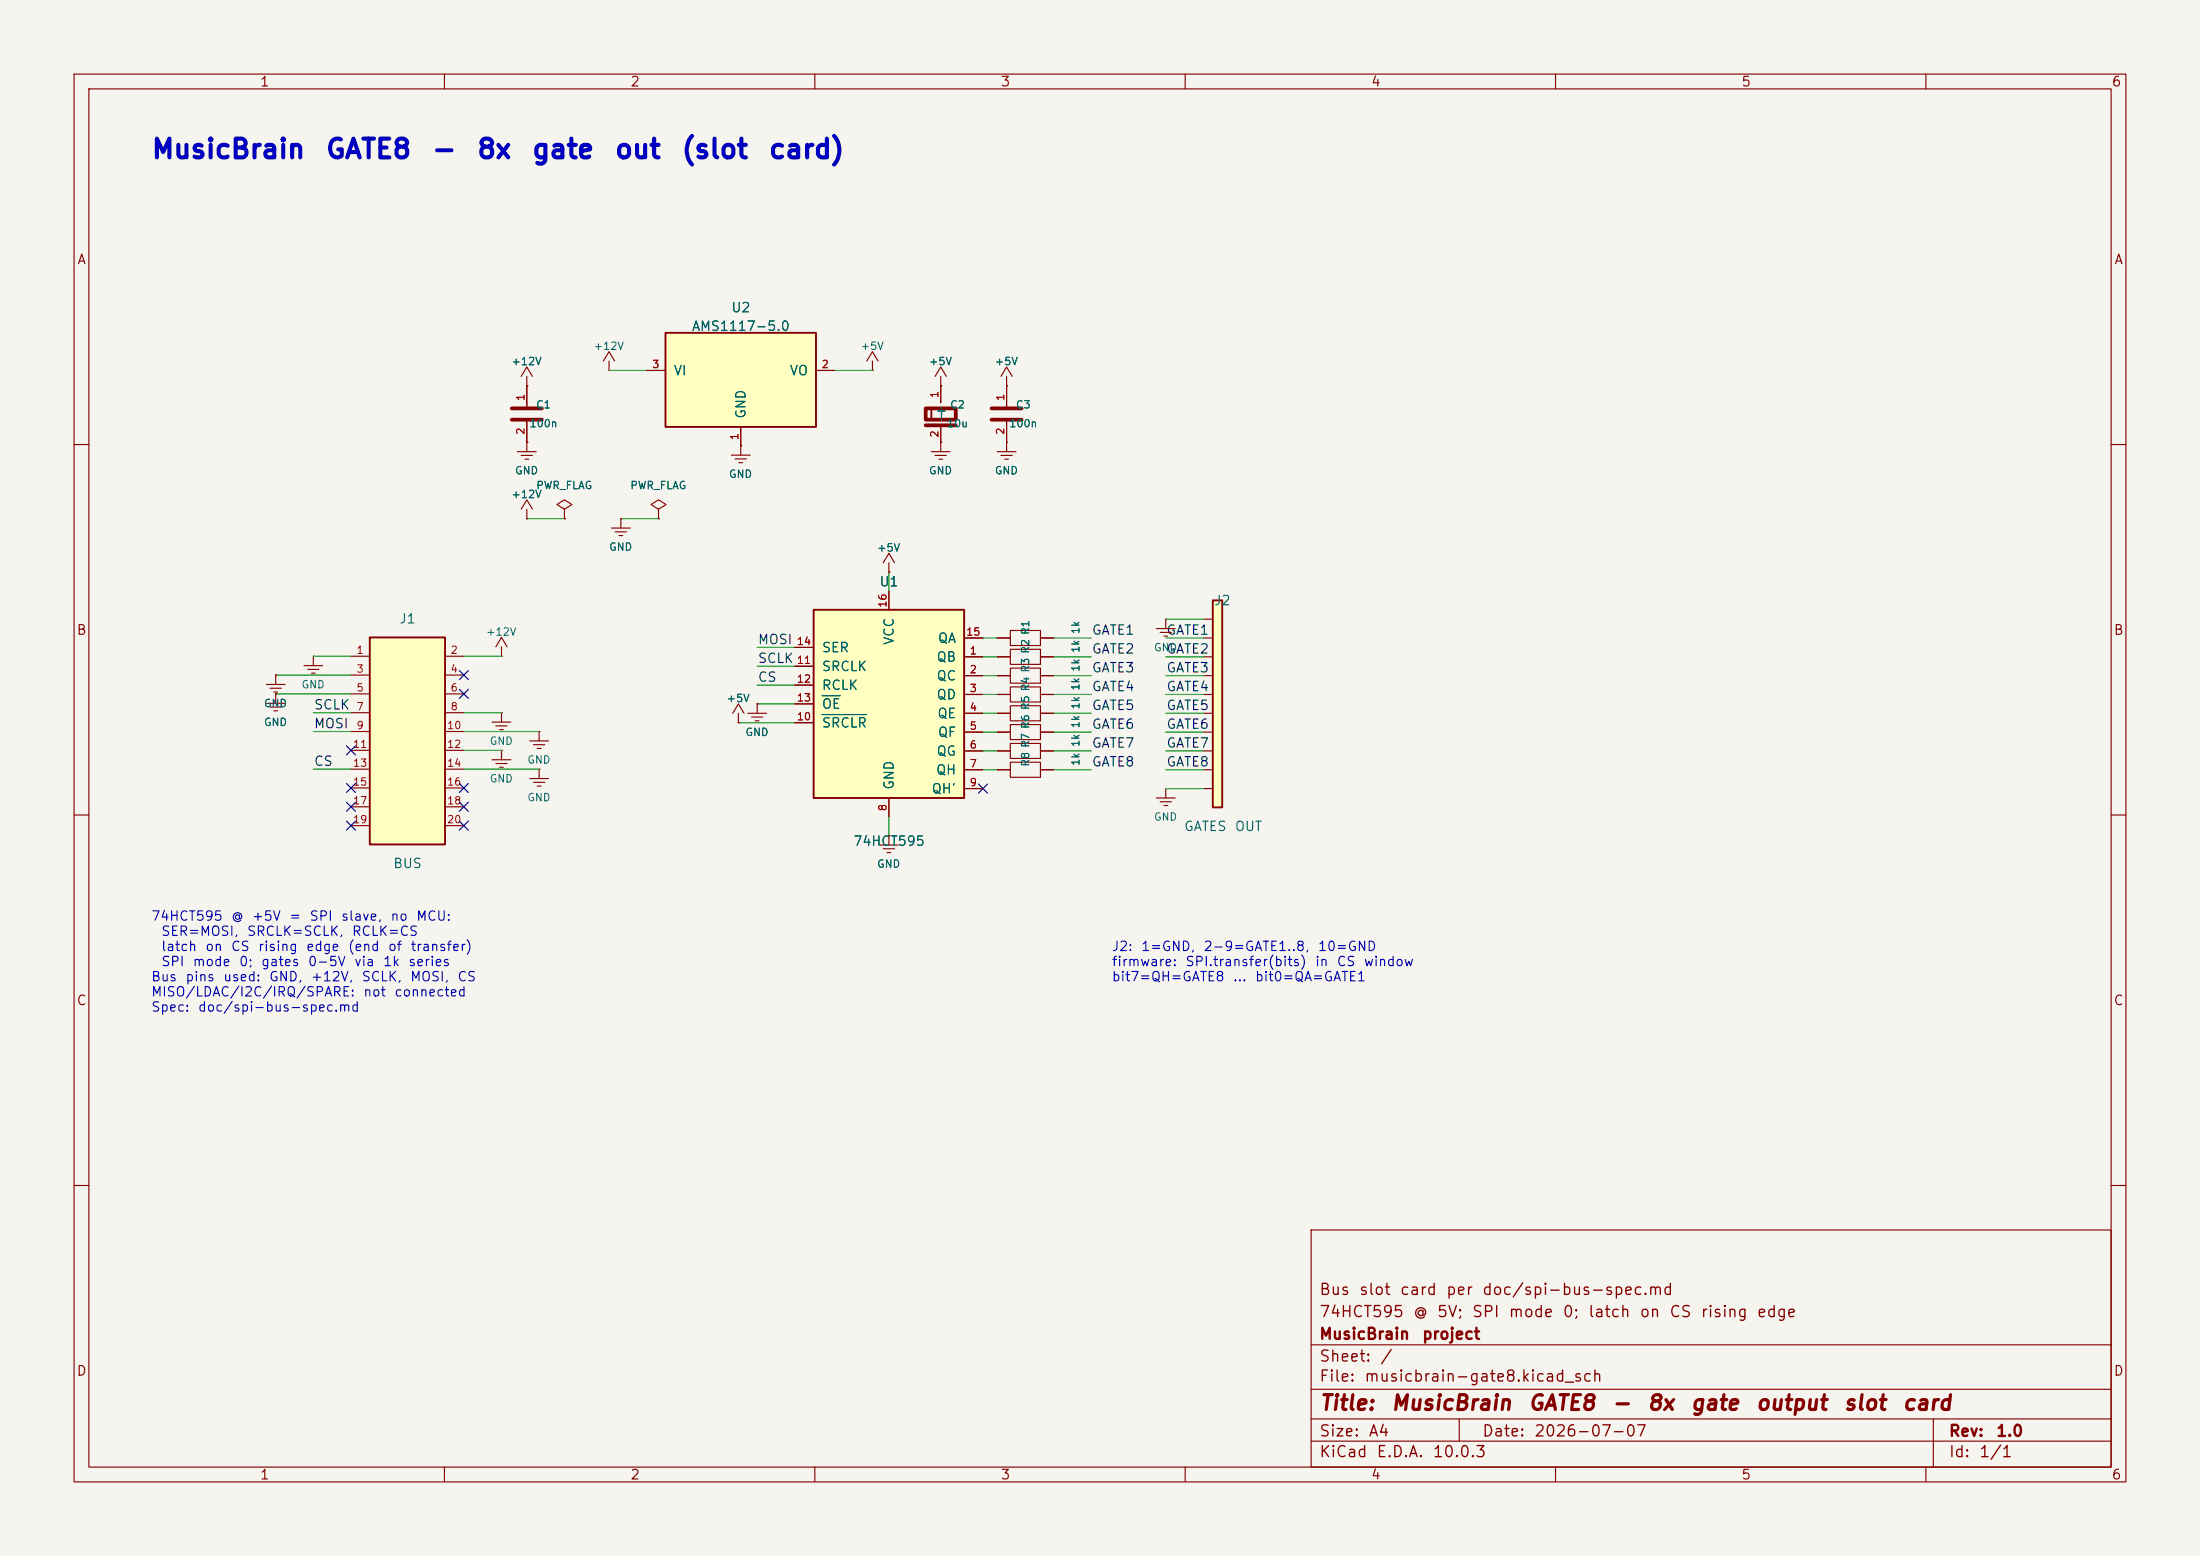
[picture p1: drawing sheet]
(kicad_sch
 (version 20231120)
 (generator "eeschema")
 (generator_version "8.0")
 (paper "A4")
 (title_block
  (title "MusicBrain GATE8 - 8x gate output slot card")
  (date "2026-07-07")
  (rev "1.0")
  (company "MusicBrain project")
  (comment 1 "74HCT595 @ 5V; SPI mode 0; latch on CS rising edge")
  (comment 2 "Bus slot card per doc/spi-bus-spec.md"))
 (lib_symbols
  (symbol "Device:R"
   (pin_names (offset 0)) (pin_numbers (hide yes))
   (property "Reference" "R" (at 1.016 0 90) (effects (font (size 1.27 1.27))))
   (property "Value" "R" (at -1.016 0 90) (effects (font (size 1.27 1.27))))
   (property "Footprint" "" (at 0 0 0) (effects (font (size 1.27 1.27)) (hide yes)))
   (property "Datasheet" "" (at 0 0 0) (effects (font (size 1.27 1.27)) (hide yes)))
   (symbol "R_0_1"
    (polyline (pts (xy -1.016 -2.032) (xy 1.016 -2.032) (xy 1.016 2.032) (xy -1.016 2.032) (xy -1.016 -2.032)) (stroke (width 0) (type default)) (fill (type none))))
   (symbol "R_1_1"
    (pin passive line (at 0 3.81 270) (length 1.778) (name "~" (effects (font (size 1.27 1.27)))) (number "1" (effects (font (size 1.0 1.0)))))
    (pin passive line (at 0 -3.81 90) (length 1.778) (name "~" (effects (font (size 1.27 1.27)))) (number "2" (effects (font (size 1.0 1.0)))))))
  (symbol "Device:C"
   (pin_names (offset 0.254))
   (property "Reference" "C" (at 1.524 0 90) (effects (font (size 1.27 1.27))))
   (property "Value" "C" (at -1.524 0 90) (effects (font (size 1.27 1.27))))
   (property "Footprint" "" (at 0 0 0) (effects (font (size 1.27 1.27)) (hide yes)))
   (property "Datasheet" "" (at 0 0 0) (effects (font (size 1.27 1.27)) (hide yes)))
   (symbol "C_0_1"
    (polyline (pts (xy -2.032 -0.762) (xy 2.032 -0.762)) (stroke (width 0.508) (type default)) (fill (type none)))
    (polyline (pts (xy -2.032 0.762) (xy 2.032 0.762)) (stroke (width 0.508) (type default)) (fill (type none))))
   (symbol "C_1_1"
    (pin passive line (at 0 3.81 270) (length 3.048) (name "~" (effects (font (size 1.27 1.27)))) (number "1" (effects (font (size 1.0 1.0)))))
    (pin passive line (at 0 -3.81 90) (length 3.048) (name "~" (effects (font (size 1.27 1.27)))) (number "2" (effects (font (size 1.0 1.0)))))))
  (symbol "Device:C_Polarized"
   (pin_names (offset 0.254))
   (property "Reference" "C" (at 1.524 0 90) (effects (font (size 1.27 1.27))))
   (property "Value" "C_Polarized" (at -1.524 0 90) (effects (font (size 1.27 1.27))))
   (property "Footprint" "" (at 0 0 0) (effects (font (size 1.27 1.27)) (hide yes)))
   (property "Datasheet" "" (at 0 0 0) (effects (font (size 1.27 1.27)) (hide yes)))
   (symbol "C_Polarized_0_1"
    (rectangle (start -2.032 0.762) (end 2.032 -0.762) (stroke (width 0.508) (type default)) (fill (type none)))
    (polyline (pts (xy -2.032 -1.524) (xy 2.032 -1.524)) (stroke (width 0.508) (type default)) (fill (type none)))
    (polyline (pts (xy -1.27 -0.762) (xy -1.27 0.762)) (stroke (width 0.254) (type default)) (fill (type none))))
   (symbol "C_Polarized_1_1"
    (pin passive line (at 0 3.81 270) (length 2.286) (name "+" (effects (font (size 1.27 1.27)))) (number "1" (effects (font (size 1.0 1.0)))))
    (pin passive line (at 0 -3.81 90) (length 2.286) (name "-" (effects (font (size 1.27 1.27)))) (number "2" (effects (font (size 1.0 1.0)))))))
  (symbol "Custom:74HCT595"
   (pin_names (offset 1.016))
   (property "Reference" "U" (at -10.16 13.97 0) (effects (font (size 1.27 1.27)) (justify left)))
   (property "Value" "74HCT595" (at 0 -16.51 0) (effects (font (size 1.27 1.27))))
   (property "Footprint" "" (at 0 0 0) (effects (font (size 1.27 1.27)) (hide yes)))
   (property "Datasheet" "" (at 0 0 0) (effects (font (size 1.27 1.27)) (hide yes)))
   (symbol "74HCT595_0_1"
    (rectangle (start -10.16 12.7) (end 10.16 -12.7) (stroke (width 0.254) (type default)) (fill (type background))))
   (symbol "74HCT595_1_1"
    (pin input line (at -12.7 7.62 0) (length 2.54) (name "SER" (effects (font (size 1.27 1.27)))) (number "14" (effects (font (size 1.0 1.0)))))
    (pin input line (at -12.7 5.08 0) (length 2.54) (name "SRCLK" (effects (font (size 1.27 1.27)))) (number "11" (effects (font (size 1.0 1.0)))))
    (pin input line (at -12.7 2.54 0) (length 2.54) (name "RCLK" (effects (font (size 1.27 1.27)))) (number "12" (effects (font (size 1.0 1.0)))))
    (pin input line (at -12.7 0 0) (length 2.54) (name "~{OE}" (effects (font (size 1.27 1.27)))) (number "13" (effects (font (size 1.0 1.0)))))
    (pin input line (at -12.7 -2.54 0) (length 2.54) (name "~{SRCLR}" (effects (font (size 1.27 1.27)))) (number "10" (effects (font (size 1.0 1.0)))))
    (pin output line (at 12.7 8.89 180) (length 2.54) (name "QA" (effects (font (size 1.27 1.27)))) (number "15" (effects (font (size 1.0 1.0)))))
    (pin output line (at 12.7 6.35 180) (length 2.54) (name "QB" (effects (font (size 1.27 1.27)))) (number "1" (effects (font (size 1.0 1.0)))))
    (pin output line (at 12.7 3.81 180) (length 2.54) (name "QC" (effects (font (size 1.27 1.27)))) (number "2" (effects (font (size 1.0 1.0)))))
    (pin output line (at 12.7 1.27 180) (length 2.54) (name "QD" (effects (font (size 1.27 1.27)))) (number "3" (effects (font (size 1.0 1.0)))))
    (pin output line (at 12.7 -1.27 180) (length 2.54) (name "QE" (effects (font (size 1.27 1.27)))) (number "4" (effects (font (size 1.0 1.0)))))
    (pin output line (at 12.7 -3.81 180) (length 2.54) (name "QF" (effects (font (size 1.27 1.27)))) (number "5" (effects (font (size 1.0 1.0)))))
    (pin output line (at 12.7 -6.35 180) (length 2.54) (name "QG" (effects (font (size 1.27 1.27)))) (number "6" (effects (font (size 1.0 1.0)))))
    (pin output line (at 12.7 -8.89 180) (length 2.54) (name "QH" (effects (font (size 1.27 1.27)))) (number "7" (effects (font (size 1.0 1.0)))))
    (pin output line (at 12.7 -11.43 180) (length 2.54) (name "QH'" (effects (font (size 1.27 1.27)))) (number "9" (effects (font (size 1.0 1.0)))))
    (pin power_in line (at 0 15.24 270) (length 2.54) (name "VCC" (effects (font (size 1.27 1.27)))) (number "16" (effects (font (size 1.0 1.0)))))
    (pin power_in line (at 0 -15.24 90) (length 2.54) (name "GND" (effects (font (size 1.27 1.27)))) (number "8" (effects (font (size 1.0 1.0)))))))
  (symbol "Custom:AMS1117-5.0"
   (pin_names (offset 1.016))
   (property "Reference" "U" (at 0 7.62 0) (effects (font (size 1.27 1.27))))
   (property "Value" "AMS1117-5.0" (at 0 -10.16 0) (effects (font (size 1.27 1.27))))
   (property "Footprint" "" (at 0 0 0) (effects (font (size 1.27 1.27)) (hide yes)))
   (property "Datasheet" "" (at 0 0 0) (effects (font (size 1.27 1.27)) (hide yes)))
   (symbol "AMS1117-5.0_0_1"
    (rectangle (start -10.16 5.08) (end 10.16 -7.62) (stroke (width 0.254) (type default)) (fill (type background))))
   (symbol "AMS1117-5.0_1_1"
    (pin power_in line (at -12.7 0 0) (length 2.54) (name "VI" (effects (font (size 1.27 1.27)))) (number "3" (effects (font (size 1.0 1.0)))))
    (pin power_in line (at 0 -10.16 90) (length 2.54) (name "GND" (effects (font (size 1.27 1.27)))) (number "1" (effects (font (size 1.0 1.0)))))
    (pin power_out line (at 12.7 0 180) (length 2.54) (name "VO" (effects (font (size 1.27 1.27)))) (number "2" (effects (font (size 1.0 1.0)))))))
  (symbol "Custom:Conn_02x10"
   (pin_names (offset 1.016) (hide yes))
   (property "Reference" "J" (at 0 15.24 0) (effects (font (size 1.27 1.27))))
   (property "Value" "Conn_02x10" (at 0 -15.24 0) (effects (font (size 1.27 1.27))))
   (property "Footprint" "" (at 0 0 0) (effects (font (size 1.27 1.27)) (hide yes)))
   (property "Datasheet" "" (at 0 0 0) (effects (font (size 1.27 1.27)) (hide yes)))
   (symbol "Conn_02x10_0_1"
    (rectangle (start -5.08 13.97) (end 5.08 -13.97) (stroke (width 0.254) (type default)) (fill (type background))))
   (symbol "Conn_02x10_1_1"
    (pin passive line (at -7.62 11.43 0) (length 2.54) (name "Pin_1" (effects (font (size 1.27 1.27)))) (number "1" (effects (font (size 1.0 1.0)))))
    (pin passive line (at 7.62 11.43 180) (length 2.54) (name "Pin_2" (effects (font (size 1.27 1.27)))) (number "2" (effects (font (size 1.0 1.0)))))
    (pin passive line (at -7.62 8.89 0) (length 2.54) (name "Pin_3" (effects (font (size 1.27 1.27)))) (number "3" (effects (font (size 1.0 1.0)))))
    (pin passive line (at 7.62 8.89 180) (length 2.54) (name "Pin_4" (effects (font (size 1.27 1.27)))) (number "4" (effects (font (size 1.0 1.0)))))
    (pin passive line (at -7.62 6.35 0) (length 2.54) (name "Pin_5" (effects (font (size 1.27 1.27)))) (number "5" (effects (font (size 1.0 1.0)))))
    (pin passive line (at 7.62 6.35 180) (length 2.54) (name "Pin_6" (effects (font (size 1.27 1.27)))) (number "6" (effects (font (size 1.0 1.0)))))
    (pin passive line (at -7.62 3.81 0) (length 2.54) (name "Pin_7" (effects (font (size 1.27 1.27)))) (number "7" (effects (font (size 1.0 1.0)))))
    (pin passive line (at 7.62 3.81 180) (length 2.54) (name "Pin_8" (effects (font (size 1.27 1.27)))) (number "8" (effects (font (size 1.0 1.0)))))
    (pin passive line (at -7.62 1.27 0) (length 2.54) (name "Pin_9" (effects (font (size 1.27 1.27)))) (number "9" (effects (font (size 1.0 1.0)))))
    (pin passive line (at 7.62 1.27 180) (length 2.54) (name "Pin_10" (effects (font (size 1.27 1.27)))) (number "10" (effects (font (size 1.0 1.0)))))
    (pin passive line (at -7.62 -1.27 0) (length 2.54) (name "Pin_11" (effects (font (size 1.27 1.27)))) (number "11" (effects (font (size 1.0 1.0)))))
    (pin passive line (at 7.62 -1.27 180) (length 2.54) (name "Pin_12" (effects (font (size 1.27 1.27)))) (number "12" (effects (font (size 1.0 1.0)))))
    (pin passive line (at -7.62 -3.81 0) (length 2.54) (name "Pin_13" (effects (font (size 1.27 1.27)))) (number "13" (effects (font (size 1.0 1.0)))))
    (pin passive line (at 7.62 -3.81 180) (length 2.54) (name "Pin_14" (effects (font (size 1.27 1.27)))) (number "14" (effects (font (size 1.0 1.0)))))
    (pin passive line (at -7.62 -6.35 0) (length 2.54) (name "Pin_15" (effects (font (size 1.27 1.27)))) (number "15" (effects (font (size 1.0 1.0)))))
    (pin passive line (at 7.62 -6.35 180) (length 2.54) (name "Pin_16" (effects (font (size 1.27 1.27)))) (number "16" (effects (font (size 1.0 1.0)))))
    (pin passive line (at -7.62 -8.89 0) (length 2.54) (name "Pin_17" (effects (font (size 1.27 1.27)))) (number "17" (effects (font (size 1.0 1.0)))))
    (pin passive line (at 7.62 -8.89 180) (length 2.54) (name "Pin_18" (effects (font (size 1.27 1.27)))) (number "18" (effects (font (size 1.0 1.0)))))
    (pin passive line (at -7.62 -11.43 0) (length 2.54) (name "Pin_19" (effects (font (size 1.27 1.27)))) (number "19" (effects (font (size 1.0 1.0)))))
    (pin passive line (at 7.62 -11.43 180) (length 2.54) (name "Pin_20" (effects (font (size 1.27 1.27)))) (number "20" (effects (font (size 1.0 1.0)))))))
  (symbol "Custom:Conn_01x10"
   (pin_names (offset 1.016) (hide yes))
   (pin_numbers (hide yes))
   (property "Reference" "J" (at 0 15.24 0) (effects (font (size 1.27 1.27))))
   (property "Value" "Conn_01x10" (at 0 -15.24 0) (effects (font (size 1.27 1.27))))
   (property "Footprint" "" (at 0 0 0) (effects (font (size 1.27 1.27)) (hide yes)))
   (property "Datasheet" "" (at 0 0 0) (effects (font (size 1.27 1.27)) (hide yes)))
   (symbol "Conn_01x10_0_1"
    (rectangle (start -1.27 13.97) (end 0 -13.97) (stroke (width 0.254) (type default)) (fill (type background))))
   (symbol "Conn_01x10_1_1"
    (pin passive line (at -2.54 11.43 0) (length 1.27) (name "Pin_1" (effects (font (size 1.27 1.27)))) (number "1" (effects (font (size 1.0 1.0)))))
    (pin passive line (at -2.54 8.89 0) (length 1.27) (name "Pin_2" (effects (font (size 1.27 1.27)))) (number "2" (effects (font (size 1.0 1.0)))))
    (pin passive line (at -2.54 6.35 0) (length 1.27) (name "Pin_3" (effects (font (size 1.27 1.27)))) (number "3" (effects (font (size 1.0 1.0)))))
    (pin passive line (at -2.54 3.81 0) (length 1.27) (name "Pin_4" (effects (font (size 1.27 1.27)))) (number "4" (effects (font (size 1.0 1.0)))))
    (pin passive line (at -2.54 1.27 0) (length 1.27) (name "Pin_5" (effects (font (size 1.27 1.27)))) (number "5" (effects (font (size 1.0 1.0)))))
    (pin passive line (at -2.54 -1.27 0) (length 1.27) (name "Pin_6" (effects (font (size 1.27 1.27)))) (number "6" (effects (font (size 1.0 1.0)))))
    (pin passive line (at -2.54 -3.81 0) (length 1.27) (name "Pin_7" (effects (font (size 1.27 1.27)))) (number "7" (effects (font (size 1.0 1.0)))))
    (pin passive line (at -2.54 -6.35 0) (length 1.27) (name "Pin_8" (effects (font (size 1.27 1.27)))) (number "8" (effects (font (size 1.0 1.0)))))
    (pin passive line (at -2.54 -8.89 0) (length 1.27) (name "Pin_9" (effects (font (size 1.27 1.27)))) (number "9" (effects (font (size 1.0 1.0)))))
    (pin passive line (at -2.54 -11.43 0) (length 1.27) (name "Pin_10" (effects (font (size 1.27 1.27)))) (number "10" (effects (font (size 1.0 1.0)))))))
  (symbol "power:GND"
   (power)
   (pin_numbers (hide yes)) (pin_names (offset 0) (hide yes))
   (property "Reference" "#PWR" (at 0 -1.27 0) (effects (font (size 1.27 1.27)) (hide yes)))
   (property "Value" "GND" (at 0 -3.81 0) (effects (font (size 1.27 1.27))))
   (property "Footprint" "" (at 0 0 0) (effects (font (size 1.27 1.27)) (hide yes)))
   (property "Datasheet" "" (at 0 0 0) (effects (font (size 1.27 1.27)) (hide yes)))
   (symbol "GND_0_1"
    (polyline (pts (xy 0 0) (xy 0 -1.27)) (stroke (width 0) (type default)) (fill (type none)))
    (polyline (pts (xy -1.27 -1.27) (xy 1.27 -1.27)) (stroke (width 0) (type default)) (fill (type none)))
    (polyline (pts (xy -0.762 -1.778) (xy 0.762 -1.778)) (stroke (width 0) (type default)) (fill (type none)))
    (polyline (pts (xy -0.254 -2.286) (xy 0.254 -2.286)) (stroke (width 0) (type default)) (fill (type none))))
   (symbol "GND_1_1"
    (pin power_in line (at 0 0 270) (length 0) (name "GND" (effects (font (size 1.27 1.27)) (hide yes))) (number "1" (effects (font (size 1.0 1.0)))))))
  (symbol "power:+12V"
   (power)
   (pin_numbers (hide yes)) (pin_names (offset 0) (hide yes))
   (property "Reference" "#PWR" (at 0 0 0) (effects (font (size 1.27 1.27)) (hide yes)))
   (property "Value" "+12V" (at 0 3.302 0) (effects (font (size 1.27 1.27))))
   (property "Footprint" "" (at 0 0 0) (effects (font (size 1.27 1.27)) (hide yes)))
   (property "Datasheet" "" (at 0 0 0) (effects (font (size 1.27 1.27)) (hide yes)))
   (symbol "+12V_0_1"
    (polyline (pts (xy 0 0) (xy 0 1.27)) (stroke (width 0) (type default)) (fill (type none)))
    (polyline (pts (xy -0.762 1.27) (xy 0 2.54) (xy 0.762 1.27)) (stroke (width 0) (type default)) (fill (type none))))
   (symbol "+12V_1_1"
    (pin power_in line (at 0 0 90) (length 0) (name "+12V" (effects (font (size 1.27 1.27)) (hide yes))) (number "1" (effects (font (size 1.0 1.0)))))))
  (symbol "power:+5V"
   (power)
   (pin_numbers (hide yes)) (pin_names (offset 0) (hide yes))
   (property "Reference" "#PWR" (at 0 0 0) (effects (font (size 1.27 1.27)) (hide yes)))
   (property "Value" "+5V" (at 0 3.302 0) (effects (font (size 1.27 1.27))))
   (property "Footprint" "" (at 0 0 0) (effects (font (size 1.27 1.27)) (hide yes)))
   (property "Datasheet" "" (at 0 0 0) (effects (font (size 1.27 1.27)) (hide yes)))
   (symbol "+5V_0_1"
    (polyline (pts (xy 0 0) (xy 0 1.27)) (stroke (width 0) (type default)) (fill (type none)))
    (polyline (pts (xy -0.762 1.27) (xy 0 2.54) (xy 0.762 1.27)) (stroke (width 0) (type default)) (fill (type none))))
   (symbol "+5V_1_1"
    (pin power_in line (at 0 0 90) (length 0) (name "+5V" (effects (font (size 1.27 1.27)) (hide yes))) (number "1" (effects (font (size 1.0 1.0)))))))
  (symbol "power:PWR_FLAG"
   (power)
   (pin_numbers (hide yes)) (pin_names (offset 0) (hide yes))
   (property "Reference" "#FLG" (at 0 1.905 0) (effects (font (size 1.27 1.27)) (hide yes)))
   (property "Value" "PWR_FLAG" (at 0 3.81 0) (effects (font (size 1.27 1.27))))
   (property "Footprint" "" (at 0 0 0) (effects (font (size 1.27 1.27)) (hide yes)))
   (property "Datasheet" "" (at 0 0 0) (effects (font (size 1.27 1.27)) (hide yes)))
   (symbol "PWR_FLAG_0_1"
    (polyline (pts (xy 0 0) (xy 0 1.27) (xy -1.016 1.905) (xy 0 2.54) (xy 1.016 1.905) (xy 0 1.27)) (stroke (width 0) (type default)) (fill (type none))))
   (symbol "PWR_FLAG_1_1"
    (pin power_out line (at 0 0 90) (length 0) (name "pwr" (effects (font (size 1.27 1.27)) (hide yes))) (number "1" (effects (font (size 1.0 1.0))))))))
 (symbol (lib_id "Custom:Conn_02x10") (at 55 100 0) (unit 1) (exclude_from_sim no) (in_bom yes) (on_board yes) (dnp no)
  (property "Reference" "J1" (at 55 83.49 0) (effects (font (size 1.27 1.27))))
  (property "Value" "BUS" (at 55 116.51 0) (effects (font (size 1.27 1.27))))
  (property "Footprint" "Connector_PinHeader_2.54mm:PinHeader_2x10_P2.54mm_Horizontal" (at 55 100 0) (effects (font (size 1.27 1.27)) (hide yes)))
  (property "Datasheet" "" (at 55 100 0) (effects (font (size 1.27 1.27)) (hide yes))))
 (wire (pts (xy 47.38 88.57) (xy 42.3 88.57)) (stroke (width 0) (type default)))
 (symbol (lib_id "power:GND") (at 42.3 88.57 0) (unit 1) (exclude_from_sim no) (in_bom yes) (on_board yes) (dnp no)
  (property "Reference" "#PWR001" (at 42.3 88.57 0) (effects (font (size 1.27 1.27)) (hide yes)))
  (property "Value" "GND" (at 42.3 92.38 0) (effects (font (size 1.016 1.016))))
  (property "Footprint" "" (at 42.3 88.57 0) (effects (font (size 1.27 1.27)) (hide yes)))
  (property "Datasheet" "" (at 42.3 88.57 0) (effects (font (size 1.27 1.27)) (hide yes))))
 (wire (pts (xy 62.62 88.57) (xy 67.7 88.57)) (stroke (width 0) (type default)))
 (symbol (lib_id "power:+12V") (at 67.7 88.57 0) (unit 1) (exclude_from_sim no) (in_bom yes) (on_board yes) (dnp no)
  (property "Reference" "#PWR002" (at 67.7 88.57 0) (effects (font (size 1.27 1.27)) (hide yes)))
  (property "Value" "+12V" (at 67.7 85.268 0) (effects (font (size 1.016 1.016))))
  (property "Footprint" "" (at 67.7 88.57 0) (effects (font (size 1.27 1.27)) (hide yes)))
  (property "Datasheet" "" (at 67.7 88.57 0) (effects (font (size 1.27 1.27)) (hide yes))))
 (wire (pts (xy 47.38 91.11) (xy 37.22 91.11)) (stroke (width 0) (type default)))
 (symbol (lib_id "power:GND") (at 37.22 91.11 0) (unit 1) (exclude_from_sim no) (in_bom yes) (on_board yes) (dnp no)
  (property "Reference" "#PWR003" (at 37.22 91.11 0) (effects (font (size 1.27 1.27)) (hide yes)))
  (property "Value" "GND" (at 37.22 94.92 0) (effects (font (size 1.016 1.016))))
  (property "Footprint" "" (at 37.22 91.11 0) (effects (font (size 1.27 1.27)) (hide yes)))
  (property "Datasheet" "" (at 37.22 91.11 0) (effects (font (size 1.27 1.27)) (hide yes))))
 (no_connect (at 62.62 91.11))
 (wire (pts (xy 47.38 93.65) (xy 37.22 93.65)) (stroke (width 0) (type default)))
 (symbol (lib_id "power:GND") (at 37.22 93.65 0) (unit 1) (exclude_from_sim no) (in_bom yes) (on_board yes) (dnp no)
  (property "Reference" "#PWR004" (at 37.22 93.65 0) (effects (font (size 1.27 1.27)) (hide yes)))
  (property "Value" "GND" (at 37.22 97.46 0) (effects (font (size 1.016 1.016))))
  (property "Footprint" "" (at 37.22 93.65 0) (effects (font (size 1.27 1.27)) (hide yes)))
  (property "Datasheet" "" (at 37.22 93.65 0) (effects (font (size 1.27 1.27)) (hide yes))))
 (no_connect (at 62.62 93.65))
 (wire (pts (xy 47.38 96.19) (xy 42.3 96.19)) (stroke (width 0) (type default)))
 (label "SCLK" (at 42.3 96.19 0) (effects (font (size 1.27 1.27)) (justify left bottom)))
 (wire (pts (xy 62.62 96.19) (xy 67.7 96.19)) (stroke (width 0) (type default)))
 (symbol (lib_id "power:GND") (at 67.7 96.19 0) (unit 1) (exclude_from_sim no) (in_bom yes) (on_board yes) (dnp no)
  (property "Reference" "#PWR005" (at 67.7 96.19 0) (effects (font (size 1.27 1.27)) (hide yes)))
  (property "Value" "GND" (at 67.7 100 0) (effects (font (size 1.016 1.016))))
  (property "Footprint" "" (at 67.7 96.19 0) (effects (font (size 1.27 1.27)) (hide yes)))
  (property "Datasheet" "" (at 67.7 96.19 0) (effects (font (size 1.27 1.27)) (hide yes))))
 (wire (pts (xy 47.38 98.73) (xy 42.3 98.73)) (stroke (width 0) (type default)))
 (label "MOSI" (at 42.3 98.73 0) (effects (font (size 1.27 1.27)) (justify left bottom)))
 (wire (pts (xy 62.62 98.73) (xy 72.78 98.73)) (stroke (width 0) (type default)))
 (symbol (lib_id "power:GND") (at 72.78 98.73 0) (unit 1) (exclude_from_sim no) (in_bom yes) (on_board yes) (dnp no)
  (property "Reference" "#PWR006" (at 72.78 98.73 0) (effects (font (size 1.27 1.27)) (hide yes)))
  (property "Value" "GND" (at 72.78 102.54 0) (effects (font (size 1.016 1.016))))
  (property "Footprint" "" (at 72.78 98.73 0) (effects (font (size 1.27 1.27)) (hide yes)))
  (property "Datasheet" "" (at 72.78 98.73 0) (effects (font (size 1.27 1.27)) (hide yes))))
 (no_connect (at 47.38 101.27))
 (wire (pts (xy 62.62 101.27) (xy 67.7 101.27)) (stroke (width 0) (type default)))
 (symbol (lib_id "power:GND") (at 67.7 101.27 0) (unit 1) (exclude_from_sim no) (in_bom yes) (on_board yes) (dnp no)
  (property "Reference" "#PWR007" (at 67.7 101.27 0) (effects (font (size 1.27 1.27)) (hide yes)))
  (property "Value" "GND" (at 67.7 105.08 0) (effects (font (size 1.016 1.016))))
  (property "Footprint" "" (at 67.7 101.27 0) (effects (font (size 1.27 1.27)) (hide yes)))
  (property "Datasheet" "" (at 67.7 101.27 0) (effects (font (size 1.27 1.27)) (hide yes))))
 (wire (pts (xy 47.38 103.81) (xy 42.3 103.81)) (stroke (width 0) (type default)))
 (label "CS" (at 42.3 103.81 0) (effects (font (size 1.27 1.27)) (justify left bottom)))
 (wire (pts (xy 62.62 103.81) (xy 72.78 103.81)) (stroke (width 0) (type default)))
 (symbol (lib_id "power:GND") (at 72.78 103.81 0) (unit 1) (exclude_from_sim no) (in_bom yes) (on_board yes) (dnp no)
  (property "Reference" "#PWR008" (at 72.78 103.81 0) (effects (font (size 1.27 1.27)) (hide yes)))
  (property "Value" "GND" (at 72.78 107.62 0) (effects (font (size 1.016 1.016))))
  (property "Footprint" "" (at 72.78 103.81 0) (effects (font (size 1.27 1.27)) (hide yes)))
  (property "Datasheet" "" (at 72.78 103.81 0) (effects (font (size 1.27 1.27)) (hide yes))))
 (no_connect (at 47.38 106.35))
 (no_connect (at 62.62 106.35))
 (no_connect (at 47.38 108.89))
 (no_connect (at 62.62 108.89))
 (no_connect (at 47.38 111.43))
 (no_connect (at 62.62 111.43))
 (symbol (lib_id "Custom:74HCT595") (at 120 95 0) (unit 1) (exclude_from_sim no) (in_bom yes) (on_board yes) (dnp no)
  (property "Reference" "U1" (at 120 78.49 0) (effects (font (size 1.27 1.27))))
  (property "Value" "74HCT595" (at 120 113.5 0) (effects (font (size 1.27 1.27))))
  (property "Footprint" "Package_SO:SOIC-16_3.9x9.9mm_P1.27mm" (at 120 95 0) (effects (font (size 1.27 1.27)) (hide yes)))
  (property "Datasheet" "" (at 120 95 0) (effects (font (size 1.27 1.27)) (hide yes))))
 (wire (pts (xy 120 79.76) (xy 120 77.22)) (stroke (width 0) (type default)))
 (symbol (lib_id "power:+5V") (at 120 77.22 0) (unit 1) (exclude_from_sim no) (in_bom yes) (on_board yes) (dnp no)
  (property "Reference" "#PWR009" (at 120 77.22 0) (effects (font (size 1.27 1.27)) (hide yes)))
  (property "Value" "+5V" (at 120 73.918 0) (effects (font (size 1.016 1.016))))
  (property "Footprint" "" (at 120 77.22 0) (effects (font (size 1.27 1.27)) (hide yes)))
  (property "Datasheet" "" (at 120 77.22 0) (effects (font (size 1.27 1.27)) (hide yes))))
 (wire (pts (xy 120 110.24) (xy 120 112.78)) (stroke (width 0) (type default)))
 (symbol (lib_id "power:GND") (at 120 112.78 0) (unit 1) (exclude_from_sim no) (in_bom yes) (on_board yes) (dnp no)
  (property "Reference" "#PWR010" (at 120 112.78 0) (effects (font (size 1.27 1.27)) (hide yes)))
  (property "Value" "GND" (at 120 116.59 0) (effects (font (size 1.016 1.016))))
  (property "Footprint" "" (at 120 112.78 0) (effects (font (size 1.27 1.27)) (hide yes)))
  (property "Datasheet" "" (at 120 112.78 0) (effects (font (size 1.27 1.27)) (hide yes))))
 (wire (pts (xy 107.3 87.38) (xy 102.22 87.38)) (stroke (width 0) (type default)))
 (label "MOSI" (at 102.22 87.38 0) (effects (font (size 1.27 1.27)) (justify left bottom)))
 (wire (pts (xy 107.3 89.92) (xy 102.22 89.92)) (stroke (width 0) (type default)))
 (label "SCLK" (at 102.22 89.92 0) (effects (font (size 1.27 1.27)) (justify left bottom)))
 (wire (pts (xy 107.3 92.46) (xy 102.22 92.46)) (stroke (width 0) (type default)))
 (label "CS" (at 102.22 92.46 0) (effects (font (size 1.27 1.27)) (justify left bottom)))
 (wire (pts (xy 107.3 95) (xy 102.22 95)) (stroke (width 0) (type default)))
 (symbol (lib_id "power:GND") (at 102.22 95 0) (unit 1) (exclude_from_sim no) (in_bom yes) (on_board yes) (dnp no)
  (property "Reference" "#PWR011" (at 102.22 95 0) (effects (font (size 1.27 1.27)) (hide yes)))
  (property "Value" "GND" (at 102.22 98.81 0) (effects (font (size 1.016 1.016))))
  (property "Footprint" "" (at 102.22 95 0) (effects (font (size 1.27 1.27)) (hide yes)))
  (property "Datasheet" "" (at 102.22 95 0) (effects (font (size 1.27 1.27)) (hide yes))))
 (wire (pts (xy 107.3 97.54) (xy 99.68 97.54)) (stroke (width 0) (type default)))
 (symbol (lib_id "power:+5V") (at 99.68 97.54 0) (unit 1) (exclude_from_sim no) (in_bom yes) (on_board yes) (dnp no)
  (property "Reference" "#PWR012" (at 99.68 97.54 0) (effects (font (size 1.27 1.27)) (hide yes)))
  (property "Value" "+5V" (at 99.68 94.238 0) (effects (font (size 1.016 1.016))))
  (property "Footprint" "" (at 99.68 97.54 0) (effects (font (size 1.27 1.27)) (hide yes)))
  (property "Datasheet" "" (at 99.68 97.54 0) (effects (font (size 1.27 1.27)) (hide yes))))
 (wire (pts (xy 132.7 86.11) (xy 134.62 86.11)) (stroke (width 0) (type default)))
 (symbol (lib_id "Device:R") (at 138.43 86.11 90) (unit 1) (exclude_from_sim no) (in_bom yes) (on_board yes) (dnp no)
  (property "Reference" "R1" (at 138.43 84.66 0) (effects (font (size 1.0 1.0))))
  (property "Value" "1k" (at 145.2 84.66 0) (effects (font (size 1.0 1.0))))
  (property "Footprint" "Resistor_SMD:R_0805_2012Metric" (at 138.43 86.11 0) (effects (font (size 1.27 1.27)) (hide yes)))
  (property "Datasheet" "" (at 138.43 86.11 0) (effects (font (size 1.27 1.27)) (hide yes))))
 (wire (pts (xy 142.24 86.11) (xy 147.32 86.11)) (stroke (width 0) (type default)))
 (label "GATE1" (at 147.32 86.11 0) (effects (font (size 1.27 1.27)) (justify left bottom)))
 (wire (pts (xy 132.7 88.65) (xy 134.62 88.65)) (stroke (width 0) (type default)))
 (symbol (lib_id "Device:R") (at 138.43 88.65 90) (unit 1) (exclude_from_sim no) (in_bom yes) (on_board yes) (dnp no)
  (property "Reference" "R2" (at 138.43 87.2 0) (effects (font (size 1.0 1.0))))
  (property "Value" "1k" (at 145.2 87.2 0) (effects (font (size 1.0 1.0))))
  (property "Footprint" "Resistor_SMD:R_0805_2012Metric" (at 138.43 88.65 0) (effects (font (size 1.27 1.27)) (hide yes)))
  (property "Datasheet" "" (at 138.43 88.65 0) (effects (font (size 1.27 1.27)) (hide yes))))
 (wire (pts (xy 142.24 88.65) (xy 147.32 88.65)) (stroke (width 0) (type default)))
 (label "GATE2" (at 147.32 88.65 0) (effects (font (size 1.27 1.27)) (justify left bottom)))
 (wire (pts (xy 132.7 91.19) (xy 134.62 91.19)) (stroke (width 0) (type default)))
 (symbol (lib_id "Device:R") (at 138.43 91.19 90) (unit 1) (exclude_from_sim no) (in_bom yes) (on_board yes) (dnp no)
  (property "Reference" "R3" (at 138.43 89.74 0) (effects (font (size 1.0 1.0))))
  (property "Value" "1k" (at 145.2 89.74 0) (effects (font (size 1.0 1.0))))
  (property "Footprint" "Resistor_SMD:R_0805_2012Metric" (at 138.43 91.19 0) (effects (font (size 1.27 1.27)) (hide yes)))
  (property "Datasheet" "" (at 138.43 91.19 0) (effects (font (size 1.27 1.27)) (hide yes))))
 (wire (pts (xy 142.24 91.19) (xy 147.32 91.19)) (stroke (width 0) (type default)))
 (label "GATE3" (at 147.32 91.19 0) (effects (font (size 1.27 1.27)) (justify left bottom)))
 (wire (pts (xy 132.7 93.73) (xy 134.62 93.73)) (stroke (width 0) (type default)))
 (symbol (lib_id "Device:R") (at 138.43 93.73 90) (unit 1) (exclude_from_sim no) (in_bom yes) (on_board yes) (dnp no)
  (property "Reference" "R4" (at 138.43 92.28 0) (effects (font (size 1.0 1.0))))
  (property "Value" "1k" (at 145.2 92.28 0) (effects (font (size 1.0 1.0))))
  (property "Footprint" "Resistor_SMD:R_0805_2012Metric" (at 138.43 93.73 0) (effects (font (size 1.27 1.27)) (hide yes)))
  (property "Datasheet" "" (at 138.43 93.73 0) (effects (font (size 1.27 1.27)) (hide yes))))
 (wire (pts (xy 142.24 93.73) (xy 147.32 93.73)) (stroke (width 0) (type default)))
 (label "GATE4" (at 147.32 93.73 0) (effects (font (size 1.27 1.27)) (justify left bottom)))
 (wire (pts (xy 132.7 96.27) (xy 134.62 96.27)) (stroke (width 0) (type default)))
 (symbol (lib_id "Device:R") (at 138.43 96.27 90) (unit 1) (exclude_from_sim no) (in_bom yes) (on_board yes) (dnp no)
  (property "Reference" "R5" (at 138.43 94.82 0) (effects (font (size 1.0 1.0))))
  (property "Value" "1k" (at 145.2 94.82 0) (effects (font (size 1.0 1.0))))
  (property "Footprint" "Resistor_SMD:R_0805_2012Metric" (at 138.43 96.27 0) (effects (font (size 1.27 1.27)) (hide yes)))
  (property "Datasheet" "" (at 138.43 96.27 0) (effects (font (size 1.27 1.27)) (hide yes))))
 (wire (pts (xy 142.24 96.27) (xy 147.32 96.27)) (stroke (width 0) (type default)))
 (label "GATE5" (at 147.32 96.27 0) (effects (font (size 1.27 1.27)) (justify left bottom)))
 (wire (pts (xy 132.7 98.81) (xy 134.62 98.81)) (stroke (width 0) (type default)))
 (symbol (lib_id "Device:R") (at 138.43 98.81 90) (unit 1) (exclude_from_sim no) (in_bom yes) (on_board yes) (dnp no)
  (property "Reference" "R6" (at 138.43 97.36 0) (effects (font (size 1.0 1.0))))
  (property "Value" "1k" (at 145.2 97.36 0) (effects (font (size 1.0 1.0))))
  (property "Footprint" "Resistor_SMD:R_0805_2012Metric" (at 138.43 98.81 0) (effects (font (size 1.27 1.27)) (hide yes)))
  (property "Datasheet" "" (at 138.43 98.81 0) (effects (font (size 1.27 1.27)) (hide yes))))
 (wire (pts (xy 142.24 98.81) (xy 147.32 98.81)) (stroke (width 0) (type default)))
 (label "GATE6" (at 147.32 98.81 0) (effects (font (size 1.27 1.27)) (justify left bottom)))
 (wire (pts (xy 132.7 101.35) (xy 134.62 101.35)) (stroke (width 0) (type default)))
 (symbol (lib_id "Device:R") (at 138.43 101.35 90) (unit 1) (exclude_from_sim no) (in_bom yes) (on_board yes) (dnp no)
  (property "Reference" "R7" (at 138.43 99.9 0) (effects (font (size 1.0 1.0))))
  (property "Value" "1k" (at 145.2 99.9 0) (effects (font (size 1.0 1.0))))
  (property "Footprint" "Resistor_SMD:R_0805_2012Metric" (at 138.43 101.35 0) (effects (font (size 1.27 1.27)) (hide yes)))
  (property "Datasheet" "" (at 138.43 101.35 0) (effects (font (size 1.27 1.27)) (hide yes))))
 (wire (pts (xy 142.24 101.35) (xy 147.32 101.35)) (stroke (width 0) (type default)))
 (label "GATE7" (at 147.32 101.35 0) (effects (font (size 1.27 1.27)) (justify left bottom)))
 (wire (pts (xy 132.7 103.89) (xy 134.62 103.89)) (stroke (width 0) (type default)))
 (symbol (lib_id "Device:R") (at 138.43 103.89 90) (unit 1) (exclude_from_sim no) (in_bom yes) (on_board yes) (dnp no)
  (property "Reference" "R8" (at 138.43 102.44 0) (effects (font (size 1.0 1.0))))
  (property "Value" "1k" (at 145.2 102.44 0) (effects (font (size 1.0 1.0))))
  (property "Footprint" "Resistor_SMD:R_0805_2012Metric" (at 138.43 103.89 0) (effects (font (size 1.27 1.27)) (hide yes)))
  (property "Datasheet" "" (at 138.43 103.89 0) (effects (font (size 1.27 1.27)) (hide yes))))
 (wire (pts (xy 142.24 103.89) (xy 147.32 103.89)) (stroke (width 0) (type default)))
 (label "GATE8" (at 147.32 103.89 0) (effects (font (size 1.27 1.27)) (justify left bottom)))
 (no_connect (at 132.7 106.43))
 (symbol (lib_id "Custom:Conn_01x10") (at 165 95 0) (unit 1) (exclude_from_sim no) (in_bom yes) (on_board yes) (dnp no)
  (property "Reference" "J2" (at 165 81.03 0) (effects (font (size 1.27 1.27))))
  (property "Value" "GATES OUT" (at 165 111.51 0) (effects (font (size 1.27 1.27))))
  (property "Footprint" "Connector_PinHeader_2.54mm:PinHeader_1x10_P2.54mm_Horizontal" (at 165 95 0) (effects (font (size 1.27 1.27)) (hide yes)))
  (property "Datasheet" "" (at 165 95 0) (effects (font (size 1.27 1.27)) (hide yes))))
 (wire (pts (xy 162.46 83.57) (xy 157.38 83.57)) (stroke (width 0) (type default)))
 (symbol (lib_id "power:GND") (at 157.38 83.57 0) (unit 1) (exclude_from_sim no) (in_bom yes) (on_board yes) (dnp no)
  (property "Reference" "#PWR013" (at 157.38 83.57 0) (effects (font (size 1.27 1.27)) (hide yes)))
  (property "Value" "GND" (at 157.38 87.38 0) (effects (font (size 1.016 1.016))))
  (property "Footprint" "" (at 157.38 83.57 0) (effects (font (size 1.27 1.27)) (hide yes)))
  (property "Datasheet" "" (at 157.38 83.57 0) (effects (font (size 1.27 1.27)) (hide yes))))
 (wire (pts (xy 162.46 86.11) (xy 157.38 86.11)) (stroke (width 0) (type default)))
 (label "GATE1" (at 157.38 86.11 0) (effects (font (size 1.27 1.27)) (justify left bottom)))
 (wire (pts (xy 162.46 88.65) (xy 157.38 88.65)) (stroke (width 0) (type default)))
 (label "GATE2" (at 157.38 88.65 0) (effects (font (size 1.27 1.27)) (justify left bottom)))
 (wire (pts (xy 162.46 91.19) (xy 157.38 91.19)) (stroke (width 0) (type default)))
 (label "GATE3" (at 157.38 91.19 0) (effects (font (size 1.27 1.27)) (justify left bottom)))
 (wire (pts (xy 162.46 93.73) (xy 157.38 93.73)) (stroke (width 0) (type default)))
 (label "GATE4" (at 157.38 93.73 0) (effects (font (size 1.27 1.27)) (justify left bottom)))
 (wire (pts (xy 162.46 96.27) (xy 157.38 96.27)) (stroke (width 0) (type default)))
 (label "GATE5" (at 157.38 96.27 0) (effects (font (size 1.27 1.27)) (justify left bottom)))
 (wire (pts (xy 162.46 98.81) (xy 157.38 98.81)) (stroke (width 0) (type default)))
 (label "GATE6" (at 157.38 98.81 0) (effects (font (size 1.27 1.27)) (justify left bottom)))
 (wire (pts (xy 162.46 101.35) (xy 157.38 101.35)) (stroke (width 0) (type default)))
 (label "GATE7" (at 157.38 101.35 0) (effects (font (size 1.27 1.27)) (justify left bottom)))
 (wire (pts (xy 162.46 103.89) (xy 157.38 103.89)) (stroke (width 0) (type default)))
 (label "GATE8" (at 157.38 103.89 0) (effects (font (size 1.27 1.27)) (justify left bottom)))
 (wire (pts (xy 162.46 106.43) (xy 157.38 106.43)) (stroke (width 0) (type default)))
 (symbol (lib_id "power:GND") (at 157.38 106.43 0) (unit 1) (exclude_from_sim no) (in_bom yes) (on_board yes) (dnp no)
  (property "Reference" "#PWR014" (at 157.38 106.43 0) (effects (font (size 1.27 1.27)) (hide yes)))
  (property "Value" "GND" (at 157.38 110.24 0) (effects (font (size 1.016 1.016))))
  (property "Footprint" "" (at 157.38 106.43 0) (effects (font (size 1.27 1.27)) (hide yes)))
  (property "Datasheet" "" (at 157.38 106.43 0) (effects (font (size 1.27 1.27)) (hide yes))))
 (symbol (lib_id "Custom:AMS1117-5.0") (at 100 50 0) (unit 1) (exclude_from_sim no) (in_bom yes) (on_board yes) (dnp no)
  (property "Reference" "U2" (at 100 41.5 0) (effects (font (size 1.27 1.27))))
  (property "Value" "AMS1117-5.0" (at 100 44 0) (effects (font (size 1.27 1.27))))
  (property "Footprint" "Package_TO_SOT_SMD:SOT-223-3_TabPin2" (at 100 50 0) (effects (font (size 1.27 1.27)) (hide yes)))
  (property "Datasheet" "" (at 100 50 0) (effects (font (size 1.27 1.27)) (hide yes))))
 (wire (pts (xy 87.3 50) (xy 82.22 50)) (stroke (width 0) (type default)))
 (symbol (lib_id "power:+12V") (at 82.22 50 0) (unit 1) (exclude_from_sim no) (in_bom yes) (on_board yes) (dnp no)
  (property "Reference" "#PWR015" (at 82.22 50 0) (effects (font (size 1.27 1.27)) (hide yes)))
  (property "Value" "+12V" (at 82.22 46.698 0) (effects (font (size 1.016 1.016))))
  (property "Footprint" "" (at 82.22 50 0) (effects (font (size 1.27 1.27)) (hide yes)))
  (property "Datasheet" "" (at 82.22 50 0) (effects (font (size 1.27 1.27)) (hide yes))))
 (wire (pts (xy 112.7 50) (xy 117.78 50)) (stroke (width 0) (type default)))
 (symbol (lib_id "power:+5V") (at 117.78 50 0) (unit 1) (exclude_from_sim no) (in_bom yes) (on_board yes) (dnp no)
  (property "Reference" "#PWR016" (at 117.78 50 0) (effects (font (size 1.27 1.27)) (hide yes)))
  (property "Value" "+5V" (at 117.78 46.698 0) (effects (font (size 1.016 1.016))))
  (property "Footprint" "" (at 117.78 50 0) (effects (font (size 1.27 1.27)) (hide yes)))
  (property "Datasheet" "" (at 117.78 50 0) (effects (font (size 1.27 1.27)) (hide yes))))
 (symbol (lib_id "power:GND") (at 100 60.16 0) (unit 1) (exclude_from_sim no) (in_bom yes) (on_board yes) (dnp no)
  (property "Reference" "#PWR017" (at 100 60.16 0) (effects (font (size 1.27 1.27)) (hide yes)))
  (property "Value" "GND" (at 100 63.97 0) (effects (font (size 1.016 1.016))))
  (property "Footprint" "" (at 100 60.16 0) (effects (font (size 1.27 1.27)) (hide yes)))
  (property "Datasheet" "" (at 100 60.16 0) (effects (font (size 1.27 1.27)) (hide yes))))
 (symbol (lib_id "Device:C") (at 71.12 55.88 0) (unit 1) (exclude_from_sim no) (in_bom yes) (on_board yes) (dnp no)
  (property "Reference" "C1" (at 73.41 54.61 0) (effects (font (size 1.0 1.0))))
  (property "Value" "100n" (at 73.41 57.15 0) (effects (font (size 1.0 1.0))))
  (property "Footprint" "Capacitor_SMD:C_0805_2012Metric" (at 71.12 55.88 0) (effects (font (size 1.27 1.27)) (hide yes)))
  (property "Datasheet" "" (at 71.12 55.88 0) (effects (font (size 1.27 1.27)) (hide yes))))
 (symbol (lib_id "power:+12V") (at 71.12 52.07 0) (unit 1) (exclude_from_sim no) (in_bom yes) (on_board yes) (dnp no)
  (property "Reference" "#PWR018" (at 71.12 52.07 0) (effects (font (size 1.27 1.27)) (hide yes)))
  (property "Value" "+12V" (at 71.12 48.768 0) (effects (font (size 1.016 1.016))))
  (property "Footprint" "" (at 71.12 52.07 0) (effects (font (size 1.27 1.27)) (hide yes)))
  (property "Datasheet" "" (at 71.12 52.07 0) (effects (font (size 1.27 1.27)) (hide yes))))
 (symbol (lib_id "power:GND") (at 71.12 59.69 0) (unit 1) (exclude_from_sim no) (in_bom yes) (on_board yes) (dnp no)
  (property "Reference" "#PWR019" (at 71.12 59.69 0) (effects (font (size 1.27 1.27)) (hide yes)))
  (property "Value" "GND" (at 71.12 63.5 0) (effects (font (size 1.016 1.016))))
  (property "Footprint" "" (at 71.12 59.69 0) (effects (font (size 1.27 1.27)) (hide yes)))
  (property "Datasheet" "" (at 71.12 59.69 0) (effects (font (size 1.27 1.27)) (hide yes))))
 (symbol (lib_id "Device:C_Polarized") (at 127 55.88 0) (unit 1) (exclude_from_sim no) (in_bom yes) (on_board yes) (dnp no)
  (property "Reference" "C2" (at 129.29 54.61 0) (effects (font (size 1.0 1.0))))
  (property "Value" "10u" (at 129.29 57.15 0) (effects (font (size 1.0 1.0))))
  (property "Footprint" "Capacitor_SMD:CP_Elec_4x5.3" (at 127 55.88 0) (effects (font (size 1.27 1.27)) (hide yes)))
  (property "Datasheet" "" (at 127 55.88 0) (effects (font (size 1.27 1.27)) (hide yes))))
 (symbol (lib_id "power:+5V") (at 127 52.07 0) (unit 1) (exclude_from_sim no) (in_bom yes) (on_board yes) (dnp no)
  (property "Reference" "#PWR020" (at 127 52.07 0) (effects (font (size 1.27 1.27)) (hide yes)))
  (property "Value" "+5V" (at 127 48.768 0) (effects (font (size 1.016 1.016))))
  (property "Footprint" "" (at 127 52.07 0) (effects (font (size 1.27 1.27)) (hide yes)))
  (property "Datasheet" "" (at 127 52.07 0) (effects (font (size 1.27 1.27)) (hide yes))))
 (symbol (lib_id "power:GND") (at 127 59.69 0) (unit 1) (exclude_from_sim no) (in_bom yes) (on_board yes) (dnp no)
  (property "Reference" "#PWR021" (at 127 59.69 0) (effects (font (size 1.27 1.27)) (hide yes)))
  (property "Value" "GND" (at 127 63.5 0) (effects (font (size 1.016 1.016))))
  (property "Footprint" "" (at 127 59.69 0) (effects (font (size 1.27 1.27)) (hide yes)))
  (property "Datasheet" "" (at 127 59.69 0) (effects (font (size 1.27 1.27)) (hide yes))))
 (symbol (lib_id "Device:C") (at 135.89 55.88 0) (unit 1) (exclude_from_sim no) (in_bom yes) (on_board yes) (dnp no)
  (property "Reference" "C3" (at 138.18 54.61 0) (effects (font (size 1.0 1.0))))
  (property "Value" "100n" (at 138.18 57.15 0) (effects (font (size 1.0 1.0))))
  (property "Footprint" "Capacitor_SMD:C_0805_2012Metric" (at 135.89 55.88 0) (effects (font (size 1.27 1.27)) (hide yes)))
  (property "Datasheet" "" (at 135.89 55.88 0) (effects (font (size 1.27 1.27)) (hide yes))))
 (symbol (lib_id "power:+5V") (at 135.89 52.07 0) (unit 1) (exclude_from_sim no) (in_bom yes) (on_board yes) (dnp no)
  (property "Reference" "#PWR022" (at 135.89 52.07 0) (effects (font (size 1.27 1.27)) (hide yes)))
  (property "Value" "+5V" (at 135.89 48.768 0) (effects (font (size 1.016 1.016))))
  (property "Footprint" "" (at 135.89 52.07 0) (effects (font (size 1.27 1.27)) (hide yes)))
  (property "Datasheet" "" (at 135.89 52.07 0) (effects (font (size 1.27 1.27)) (hide yes))))
 (symbol (lib_id "power:GND") (at 135.89 59.69 0) (unit 1) (exclude_from_sim no) (in_bom yes) (on_board yes) (dnp no)
  (property "Reference" "#PWR023" (at 135.89 59.69 0) (effects (font (size 1.27 1.27)) (hide yes)))
  (property "Value" "GND" (at 135.89 63.5 0) (effects (font (size 1.016 1.016))))
  (property "Footprint" "" (at 135.89 59.69 0) (effects (font (size 1.27 1.27)) (hide yes)))
  (property "Datasheet" "" (at 135.89 59.69 0) (effects (font (size 1.27 1.27)) (hide yes))))
 (wire (pts (xy 71.12 70) (xy 76.2 70)) (stroke (width 0) (type default)))
 (symbol (lib_id "power:+12V") (at 71.12 70 0) (unit 1) (exclude_from_sim no) (in_bom yes) (on_board yes) (dnp no)
  (property "Reference" "#PWR024" (at 71.12 70 0) (effects (font (size 1.27 1.27)) (hide yes)))
  (property "Value" "+12V" (at 71.12 66.698 0) (effects (font (size 1.016 1.016))))
  (property "Footprint" "" (at 71.12 70 0) (effects (font (size 1.27 1.27)) (hide yes)))
  (property "Datasheet" "" (at 71.12 70 0) (effects (font (size 1.27 1.27)) (hide yes))))
 (symbol (lib_id "power:PWR_FLAG") (at 76.2 70 0) (unit 1) (exclude_from_sim no) (in_bom yes) (on_board yes) (dnp no)
  (property "Reference" "#FLG01" (at 76.2 70 0) (effects (font (size 1.27 1.27)) (hide yes)))
  (property "Value" "PWR_FLAG" (at 76.2 65.5 0) (effects (font (size 1.016 1.016))))
  (property "Footprint" "" (at 76.2 70 0) (effects (font (size 1.27 1.27)) (hide yes)))
  (property "Datasheet" "" (at 76.2 70 0) (effects (font (size 1.27 1.27)) (hide yes))))
 (wire (pts (xy 83.82 70) (xy 88.9 70)) (stroke (width 0) (type default)))
 (symbol (lib_id "power:GND") (at 83.82 70 0) (unit 1) (exclude_from_sim no) (in_bom yes) (on_board yes) (dnp no)
  (property "Reference" "#PWR025" (at 83.82 70 0) (effects (font (size 1.27 1.27)) (hide yes)))
  (property "Value" "GND" (at 83.82 73.81 0) (effects (font (size 1.016 1.016))))
  (property "Footprint" "" (at 83.82 70 0) (effects (font (size 1.27 1.27)) (hide yes)))
  (property "Datasheet" "" (at 83.82 70 0) (effects (font (size 1.27 1.27)) (hide yes))))
 (symbol (lib_id "power:PWR_FLAG") (at 88.9 70 0) (unit 1) (exclude_from_sim no) (in_bom yes) (on_board yes) (dnp no)
  (property "Reference" "#FLG02" (at 88.9 70 0) (effects (font (size 1.27 1.27)) (hide yes)))
  (property "Value" "PWR_FLAG" (at 88.9 65.5 0) (effects (font (size 1.016 1.016))))
  (property "Footprint" "" (at 88.9 70 0) (effects (font (size 1.27 1.27)) (hide yes)))
  (property "Datasheet" "" (at 88.9 70 0) (effects (font (size 1.27 1.27)) (hide yes))))
 (text "MusicBrain GATE8 - 8x gate out (slot card)" (exclude_from_sim no) (at 20.32 20.32 0) (effects (font (size 2.54 2.54) bold) (justify left)))
 (text "74HCT595 @ +5V = SPI slave, no MCU:\n  SER=MOSI, SRCLK=SCLK, RCLK=CS\n  latch on CS rising edge (end of transfer)\n  SPI mode 0; gates 0-5V via 1k series\nBus pins used: GND, +12V, SCLK, MOSI, CS\nMISO/LDAC/I2C/IRQ/SPARE: not connected\nSpec: doc/spi-bus-spec.md" (exclude_from_sim no) (at 20.32 130 0) (effects (font (size 1.27 1.27)) (justify left)))
 (text "J2: 1=GND, 2-9=GATE1..8, 10=GND\nfirmware: SPI.transfer(bits) in CS window\nbit7=QH=GATE8 ... bit0=QA=GATE1" (exclude_from_sim no) (at 150 130 0) (effects (font (size 1.27 1.27)) (justify left)))
 (sheet_instances (path "" (page "1"))))
